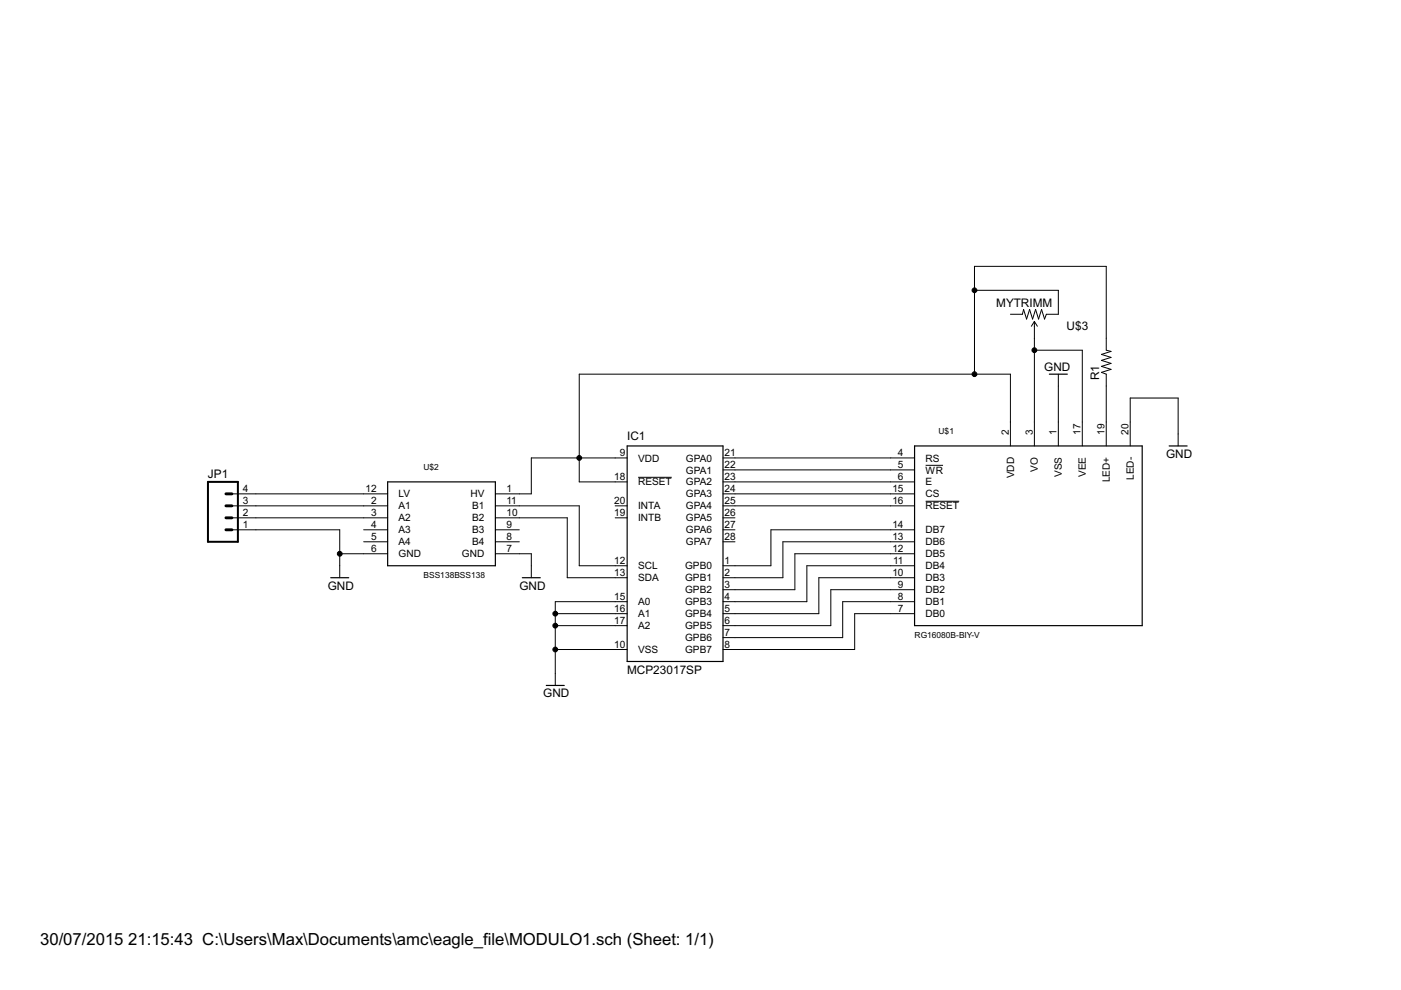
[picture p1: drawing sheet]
<?xml version="1.0" encoding="utf-8"?>
<!DOCTYPE eagle SYSTEM "eagle.dtd">
<!--
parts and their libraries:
SparkFun-Displays: Licensing: Creative Commons ShareAlike 4.0 International - https://creativecommons.org/licenses/by-sa/4.0
-->
<eagle version="7.1.0">
<drawing>
<settings>
<setting alwaysvectorfont="no"/>
<setting verticaltext="up"/>
</settings>
<grid distance="0.1" unitdist="inch" unit="inch" style="lines" multiple="1" display="no" altdistance="0.01" altunitdist="inch" altunit="inch"/>
<schematic xreflabel="%F%N/%S.%C%R" xrefpart="/%S.%C%R">
<libraries>
<library name="SparkFun-Displays">
<symbols>
<symbol name="RG16080B-BIY-V">
<wire x1="-12.7" y1="-22.86" x2="-12.7" y2="15.24" width="0.254" layer="94"/>
<pin name="DB7" x="-17.78" y="-2.54" length="middle"/>
<pin name="DB6" x="-17.78" y="-5.08" length="middle"/>
<pin name="DB5" x="-17.78" y="-7.62" length="middle"/>
<pin name="DB4" x="-17.78" y="-10.16" length="middle"/>
<pin name="DB3" x="-17.78" y="-12.7" length="middle"/>
<pin name="DB2" x="-17.78" y="-15.24" length="middle"/>
<pin name="DB1" x="-17.78" y="-17.78" length="middle"/>
<pin name="DB0" x="-17.78" y="-20.32" length="middle"/>
<pin name="RS" x="-17.78" y="12.7" length="middle"/>
<pin name="!WR" x="-17.78" y="10.16" length="middle"/>
<pin name="E" x="-17.78" y="7.62" length="middle"/>
<pin name="CS" x="-17.78" y="5.08" length="middle"/>
<pin name="!RESET" x="-17.78" y="2.54" length="middle"/>
<pin name="VDD" x="7.62" y="20.32" length="middle" direction="pwr" rot="R270"/>
<pin name="VO" x="12.7" y="20.32" length="middle" direction="pwr" rot="R270"/>
<pin name="VSS" x="17.78" y="20.32" length="middle" direction="pwr" rot="R270"/>
<pin name="VEE" x="22.86" y="20.32" length="middle" direction="pwr" rot="R270"/>
<pin name="LED+" x="27.94" y="20.32" length="middle" rot="R270"/>
<pin name="LED-" x="33.02" y="20.32" length="middle" rot="R270"/>
<wire x1="-12.7" y1="-22.86" x2="35.56" y2="-22.86" width="0.254" layer="94"/>
<wire x1="35.56" y1="-22.86" x2="35.56" y2="15.24" width="0.254" layer="94"/>
<text x="-7.62" y="17.78" size="1.27" layer="95">&gt;Name</text>
<text x="-12.7" y="-25.4" size="1.27" layer="96">&gt;Value</text>
<wire x1="-12.7" y1="15.24" x2="35.56" y2="15.24" width="0.254" layer="94"/>
</symbol>
</symbols>
<devicesets>
<deviceset name="RG16080B-BIY-V">
<gates>
<gate name="G$1" symbol="RG16080B-BIY-V" x="-12.7" y="2.54"/>
</gates>
<devices>
<device name="" package="1X20">
<connects>
<connect gate="G$1" pin="!RESET" pad="16"/>
<connect gate="G$1" pin="!WR" pad="5"/>
<connect gate="G$1" pin="CS" pad="15"/>
<connect gate="G$1" pin="DB0" pad="7"/>
<connect gate="G$1" pin="DB1" pad="8"/>
<connect gate="G$1" pin="DB2" pad="9"/>
<connect gate="G$1" pin="DB3" pad="10"/>
<connect gate="G$1" pin="DB4" pad="11"/>
<connect gate="G$1" pin="DB5" pad="12"/>
<connect gate="G$1" pin="DB6" pad="13"/>
<connect gate="G$1" pin="DB7" pad="14"/>
<connect gate="G$1" pin="E" pad="6"/>
<connect gate="G$1" pin="LED+" pad="19"/>
<connect gate="G$1" pin="LED-" pad="20"/>
<connect gate="G$1" pin="RS" pad="4"/>
<connect gate="G$1" pin="VDD" pad="2"/>
<connect gate="G$1" pin="VEE" pad="17"/>
<connect gate="G$1" pin="VO" pad="3"/>
<connect gate="G$1" pin="VSS" pad="1"/>
</connects>
<technologies>
<technology name=""/>
</technologies>
</device>
</devices>
</deviceset>
</devicesets>
</library>
<library name="microchip">
<symbols>
<symbol name="MCP23017">
<wire x1="-10.16" y1="22.86" x2="10.16" y2="22.86" width="0.254" layer="94"/>
<wire x1="10.16" y1="22.86" x2="10.16" y2="-22.86" width="0.254" layer="94"/>
<wire x1="10.16" y1="-22.86" x2="-10.16" y2="-22.86" width="0.254" layer="94"/>
<wire x1="-10.16" y1="-22.86" x2="-10.16" y2="22.86" width="0.254" layer="94"/>
<text x="-10.16" y="24.13" size="1.778" layer="95">&gt;NAME</text>
<text x="-10.16" y="-25.4" size="1.778" layer="96">&gt;VALUE</text>
<pin name="SCL" x="-12.7" y="-2.54" length="short" direction="in"/>
<pin name="SDA" x="-12.7" y="-5.08" length="short"/>
<pin name="A0" x="-12.7" y="-10.16" length="short" direction="in"/>
<pin name="A1" x="-12.7" y="-12.7" length="short" direction="in"/>
<pin name="A2" x="-12.7" y="-15.24" length="short" direction="in"/>
<pin name="!RESET" x="-12.7" y="15.24" length="short" direction="in"/>
<pin name="INTA" x="-12.7" y="10.16" length="short" direction="out"/>
<pin name="INTB" x="-12.7" y="7.62" length="short" direction="out"/>
<pin name="GPB0" x="12.7" y="-2.54" length="short" rot="R180"/>
<pin name="GPB1" x="12.7" y="-5.08" length="short" rot="R180"/>
<pin name="GPB2" x="12.7" y="-7.62" length="short" rot="R180"/>
<pin name="GPB3" x="12.7" y="-10.16" length="short" rot="R180"/>
<pin name="GPB4" x="12.7" y="-12.7" length="short" rot="R180"/>
<pin name="GPB5" x="12.7" y="-15.24" length="short" rot="R180"/>
<pin name="GPB6" x="12.7" y="-17.78" length="short" rot="R180"/>
<pin name="GPB7" x="12.7" y="-20.32" length="short" rot="R180"/>
<pin name="GPA0" x="12.7" y="20.32" length="short" rot="R180"/>
<pin name="GPA1" x="12.7" y="17.78" length="short" rot="R180"/>
<pin name="GPA2" x="12.7" y="15.24" length="short" rot="R180"/>
<pin name="GPA3" x="12.7" y="12.7" length="short" rot="R180"/>
<pin name="GPA4" x="12.7" y="10.16" length="short" rot="R180"/>
<pin name="GPA5" x="12.7" y="7.62" length="short" rot="R180"/>
<pin name="GPA6" x="12.7" y="5.08" length="short" rot="R180"/>
<pin name="GPA7" x="12.7" y="2.54" length="short" rot="R180"/>
<pin name="VDD" x="-12.7" y="20.32" length="short" direction="pwr"/>
<pin name="VSS" x="-12.7" y="-20.32" length="short" direction="pwr"/>
</symbol>
</symbols>
<devicesets>
<deviceset name="MCP23017" prefix="IC">
<gates>
<gate name="G$1" symbol="MCP23017" x="0" y="0"/>
</gates>
<devices>
<device name="SP" package="DIL28-3">
<connects>
<connect gate="G$1" pin="!RESET" pad="18"/>
<connect gate="G$1" pin="A0" pad="15"/>
<connect gate="G$1" pin="A1" pad="16"/>
<connect gate="G$1" pin="A2" pad="17"/>
<connect gate="G$1" pin="GPA0" pad="21"/>
<connect gate="G$1" pin="GPA1" pad="22"/>
<connect gate="G$1" pin="GPA2" pad="23"/>
<connect gate="G$1" pin="GPA3" pad="24"/>
<connect gate="G$1" pin="GPA4" pad="25"/>
<connect gate="G$1" pin="GPA5" pad="26"/>
<connect gate="G$1" pin="GPA6" pad="27"/>
<connect gate="G$1" pin="GPA7" pad="28"/>
<connect gate="G$1" pin="GPB0" pad="1"/>
<connect gate="G$1" pin="GPB1" pad="2"/>
<connect gate="G$1" pin="GPB2" pad="3"/>
<connect gate="G$1" pin="GPB3" pad="4"/>
<connect gate="G$1" pin="GPB4" pad="5"/>
<connect gate="G$1" pin="GPB5" pad="6"/>
<connect gate="G$1" pin="GPB6" pad="7"/>
<connect gate="G$1" pin="GPB7" pad="8"/>
<connect gate="G$1" pin="INTA" pad="20"/>
<connect gate="G$1" pin="INTB" pad="19"/>
<connect gate="G$1" pin="SCL" pad="12"/>
<connect gate="G$1" pin="SDA" pad="13"/>
<connect gate="G$1" pin="VDD" pad="9"/>
<connect gate="G$1" pin="VSS" pad="10"/>
</connects>
<technologies>
<technology name="">
<attribute name="MF" value="MICROCHIP" constant="no"/>
<attribute name="MPN" value="MCP23017-E/SP" constant="no"/>
<attribute name="OC_FARNELL" value="1332088" constant="no"/>
<attribute name="OC_NEWARK" value="31K2959" constant="no"/>
</technology>
</technologies>
</device>
<device name="SO" package="SO28W">
<connects>
<connect gate="G$1" pin="!RESET" pad="18"/>
<connect gate="G$1" pin="A0" pad="15"/>
<connect gate="G$1" pin="A1" pad="16"/>
<connect gate="G$1" pin="A2" pad="17"/>
<connect gate="G$1" pin="GPA0" pad="21"/>
<connect gate="G$1" pin="GPA1" pad="22"/>
<connect gate="G$1" pin="GPA2" pad="23"/>
<connect gate="G$1" pin="GPA3" pad="24"/>
<connect gate="G$1" pin="GPA4" pad="25"/>
<connect gate="G$1" pin="GPA5" pad="26"/>
<connect gate="G$1" pin="GPA6" pad="27"/>
<connect gate="G$1" pin="GPA7" pad="28"/>
<connect gate="G$1" pin="GPB0" pad="1"/>
<connect gate="G$1" pin="GPB1" pad="2"/>
<connect gate="G$1" pin="GPB2" pad="3"/>
<connect gate="G$1" pin="GPB3" pad="4"/>
<connect gate="G$1" pin="GPB4" pad="5"/>
<connect gate="G$1" pin="GPB5" pad="6"/>
<connect gate="G$1" pin="GPB6" pad="7"/>
<connect gate="G$1" pin="GPB7" pad="8"/>
<connect gate="G$1" pin="INTA" pad="20"/>
<connect gate="G$1" pin="INTB" pad="19"/>
<connect gate="G$1" pin="SCL" pad="12"/>
<connect gate="G$1" pin="SDA" pad="13"/>
<connect gate="G$1" pin="VDD" pad="9"/>
<connect gate="G$1" pin="VSS" pad="10"/>
</connects>
<technologies>
<technology name="">
<attribute name="MF" value="MICROCHIP" constant="no"/>
<attribute name="MPN" value="MCP23017-E/SO" constant="no"/>
<attribute name="OC_FARNELL" value="1332087" constant="no"/>
<attribute name="OC_NEWARK" value="31K2958" constant="no"/>
</technology>
</technologies>
</device>
<device name="SS" package="SSOP28">
<connects>
<connect gate="G$1" pin="!RESET" pad="18"/>
<connect gate="G$1" pin="A0" pad="15"/>
<connect gate="G$1" pin="A1" pad="16"/>
<connect gate="G$1" pin="A2" pad="17"/>
<connect gate="G$1" pin="GPA0" pad="21"/>
<connect gate="G$1" pin="GPA1" pad="22"/>
<connect gate="G$1" pin="GPA2" pad="23"/>
<connect gate="G$1" pin="GPA3" pad="24"/>
<connect gate="G$1" pin="GPA4" pad="25"/>
<connect gate="G$1" pin="GPA5" pad="26"/>
<connect gate="G$1" pin="GPA6" pad="27"/>
<connect gate="G$1" pin="GPA7" pad="28"/>
<connect gate="G$1" pin="GPB0" pad="1"/>
<connect gate="G$1" pin="GPB1" pad="2"/>
<connect gate="G$1" pin="GPB2" pad="3"/>
<connect gate="G$1" pin="GPB3" pad="4"/>
<connect gate="G$1" pin="GPB4" pad="5"/>
<connect gate="G$1" pin="GPB5" pad="6"/>
<connect gate="G$1" pin="GPB6" pad="7"/>
<connect gate="G$1" pin="GPB7" pad="8"/>
<connect gate="G$1" pin="INTA" pad="20"/>
<connect gate="G$1" pin="INTB" pad="19"/>
<connect gate="G$1" pin="SCL" pad="12"/>
<connect gate="G$1" pin="SDA" pad="13"/>
<connect gate="G$1" pin="VDD" pad="9"/>
<connect gate="G$1" pin="VSS" pad="10"/>
</connects>
<technologies>
<technology name="">
<attribute name="MF" value="MICROCHIP" constant="no"/>
<attribute name="MPN" value="MCP23017-E/SS" constant="no"/>
<attribute name="OC_FARNELL" value="1467674" constant="no"/>
<attribute name="OC_NEWARK" value="31K2960" constant="no"/>
</technology>
</technologies>
</device>
<device name="ML" package="QFN28-ML_6X6MM">
<connects>
<connect gate="G$1" pin="!RESET" pad="14"/>
<connect gate="G$1" pin="A0" pad="11"/>
<connect gate="G$1" pin="A1" pad="12"/>
<connect gate="G$1" pin="A2" pad="13"/>
<connect gate="G$1" pin="GPA0" pad="17"/>
<connect gate="G$1" pin="GPA1" pad="18"/>
<connect gate="G$1" pin="GPA2" pad="19"/>
<connect gate="G$1" pin="GPA3" pad="20"/>
<connect gate="G$1" pin="GPA4" pad="21"/>
<connect gate="G$1" pin="GPA5" pad="22"/>
<connect gate="G$1" pin="GPA6" pad="23"/>
<connect gate="G$1" pin="GPA7" pad="24"/>
<connect gate="G$1" pin="GPB0" pad="25"/>
<connect gate="G$1" pin="GPB1" pad="26"/>
<connect gate="G$1" pin="GPB2" pad="27"/>
<connect gate="G$1" pin="GPB3" pad="28"/>
<connect gate="G$1" pin="GPB4" pad="1"/>
<connect gate="G$1" pin="GPB5" pad="2"/>
<connect gate="G$1" pin="GPB6" pad="3"/>
<connect gate="G$1" pin="GPB7" pad="4"/>
<connect gate="G$1" pin="INTA" pad="16"/>
<connect gate="G$1" pin="INTB" pad="15"/>
<connect gate="G$1" pin="SCL" pad="8"/>
<connect gate="G$1" pin="SDA" pad="9"/>
<connect gate="G$1" pin="VDD" pad="5"/>
<connect gate="G$1" pin="VSS" pad="6"/>
</connects>
<technologies>
<technology name="">
<attribute name="MF" value="MICROCHIP" constant="no"/>
<attribute name="MPN" value="MCP23017-E/ML" constant="no"/>
<attribute name="OC_FARNELL" value="unknown" constant="no"/>
<attribute name="OC_NEWARK" value="31K2957" constant="no"/>
</technology>
</technologies>
</device>
</devices>
</deviceset>
</devicesets>
</library>
<library name="SparkFun-DigitalIC">
<symbols>
<symbol name="BSS138">
<wire x1="-7.62" y1="7.62" x2="15.24" y2="7.62" width="0.254" layer="94"/>
<wire x1="15.24" y1="7.62" x2="15.24" y2="-10.16" width="0.254" layer="94"/>
<wire x1="15.24" y1="-10.16" x2="-7.62" y2="-10.16" width="0.254" layer="94"/>
<wire x1="-7.62" y1="-10.16" x2="-7.62" y2="7.62" width="0.254" layer="94"/>
<pin name="LV" x="-12.7" y="5.08" length="middle" direction="pwr"/>
<pin name="A1" x="-12.7" y="2.54" length="middle"/>
<pin name="A2" x="-12.7" y="0" length="middle"/>
<pin name="A3" x="-12.7" y="-2.54" length="middle"/>
<pin name="A4" x="-12.7" y="-5.08" length="middle"/>
<pin name="GND@6" x="-12.7" y="-7.62" length="middle" direction="pwr"/>
<pin name="GND@7" x="20.32" y="-7.62" length="middle" direction="pwr" rot="R180"/>
<pin name="B4" x="20.32" y="-5.08" length="middle" rot="R180"/>
<pin name="B3" x="20.32" y="-2.54" length="middle" rot="R180"/>
<pin name="B2" x="20.32" y="0" length="middle" rot="R180"/>
<pin name="B1" x="20.32" y="2.54" length="middle" rot="R180"/>
<pin name="HV" x="20.32" y="5.08" length="middle" direction="pwr" rot="R180"/>
<text x="0" y="10.16" size="1.27" layer="95">&gt;Name</text>
<text x="0" y="-12.7" size="1.27" layer="96">&gt;Value</text>
</symbol>
</symbols>
<devicesets>
<deviceset name="BSS138">
<gates>
<gate name="G$1" symbol="BSS138" x="-2.54" y="0"/>
</gates>
<devices>
<device name="BSS138" package="BSS138">
<connects>
<connect gate="G$1" pin="A1" pad="2"/>
<connect gate="G$1" pin="A2" pad="3"/>
<connect gate="G$1" pin="A3" pad="4"/>
<connect gate="G$1" pin="A4" pad="5"/>
<connect gate="G$1" pin="B1" pad="11"/>
<connect gate="G$1" pin="B2" pad="10"/>
<connect gate="G$1" pin="B3" pad="9"/>
<connect gate="G$1" pin="B4" pad="8"/>
<connect gate="G$1" pin="GND@6" pad="6"/>
<connect gate="G$1" pin="GND@7" pad="7"/>
<connect gate="G$1" pin="HV" pad="1"/>
<connect gate="G$1" pin="LV" pad="12"/>
</connects>
<technologies>
<technology name=""/>
</technologies>
</device>
</devices>
</deviceset>
</devicesets>
</library>
<library name="SparkFun-Aesthetics">
<symbols>
<symbol name="DGND">
<wire x1="-1.905" y1="0" x2="1.905" y2="0" width="0.254" layer="94"/>
<text x="-2.54" y="-2.54" size="1.778" layer="96">&gt;VALUE</text>
<pin name="GND" x="0" y="2.54" visible="off" length="short" direction="sup" rot="R270"/>
</symbol>
</symbols>
<devicesets>
<deviceset name="GND" prefix="GND">
<gates>
<gate name="1" symbol="DGND" x="0" y="0"/>
</gates>
<devices>
<device name="">
<technologies>
<technology name=""/>
</technologies>
</device>
</devices>
</deviceset>
</devicesets>
</library>
<library name="SparkFun-Connectors">
<symbols>
<symbol name="M04">
<wire x1="1.27" y1="-5.08" x2="-5.08" y2="-5.08" width="0.4064" layer="94"/>
<wire x1="-1.27" y1="2.54" x2="0" y2="2.54" width="0.6096" layer="94"/>
<wire x1="-1.27" y1="0" x2="0" y2="0" width="0.6096" layer="94"/>
<wire x1="-1.27" y1="-2.54" x2="0" y2="-2.54" width="0.6096" layer="94"/>
<wire x1="-5.08" y1="7.62" x2="-5.08" y2="-5.08" width="0.4064" layer="94"/>
<wire x1="1.27" y1="-5.08" x2="1.27" y2="7.62" width="0.4064" layer="94"/>
<wire x1="-5.08" y1="7.62" x2="1.27" y2="7.62" width="0.4064" layer="94"/>
<wire x1="-1.27" y1="5.08" x2="0" y2="5.08" width="0.6096" layer="94"/>
<text x="-5.08" y="-7.62" size="1.778" layer="96">&gt;VALUE</text>
<text x="-5.08" y="8.382" size="1.778" layer="95">&gt;NAME</text>
<pin name="1" x="5.08" y="-2.54" visible="pad" length="middle" direction="pas" swaplevel="1" rot="R180"/>
<pin name="2" x="5.08" y="0" visible="pad" length="middle" direction="pas" swaplevel="1" rot="R180"/>
<pin name="3" x="5.08" y="2.54" visible="pad" length="middle" direction="pas" swaplevel="1" rot="R180"/>
<pin name="4" x="5.08" y="5.08" visible="pad" length="middle" direction="pas" swaplevel="1" rot="R180"/>
</symbol>
</symbols>
<devicesets>
<deviceset name="M04" prefix="JP" uservalue="yes">
<gates>
<gate name="G$1" symbol="M04" x="-2.54" y="0"/>
</gates>
<devices>
<device name="PTH" package="1X04">
<connects>
<connect gate="G$1" pin="1" pad="1"/>
<connect gate="G$1" pin="2" pad="2"/>
<connect gate="G$1" pin="3" pad="3"/>
<connect gate="G$1" pin="4" pad="4"/>
</connects>
<technologies>
<technology name=""/>
</technologies>
</device>
<device name="POLAR" package="MOLEX-1X4">
<connects>
<connect gate="G$1" pin="1" pad="1"/>
<connect gate="G$1" pin="2" pad="2"/>
<connect gate="G$1" pin="3" pad="3"/>
<connect gate="G$1" pin="4" pad="4"/>
</connects>
<technologies>
<technology name=""/>
</technologies>
</device>
<device name="SCREW" package="SCREWTERMINAL-3.5MM-4">
<connects>
<connect gate="G$1" pin="1" pad="1"/>
<connect gate="G$1" pin="2" pad="2"/>
<connect gate="G$1" pin="3" pad="3"/>
<connect gate="G$1" pin="4" pad="4"/>
</connects>
<technologies>
<technology name="">
<attribute name="PROD_ID" value="Combine 2x8399" constant="no"/>
</technology>
</technologies>
</device>
<device name="1.27MM" package="1X04-1.27MM">
<connects>
<connect gate="G$1" pin="1" pad="1"/>
<connect gate="G$1" pin="2" pad="2"/>
<connect gate="G$1" pin="3" pad="3"/>
<connect gate="G$1" pin="4" pad="4"/>
</connects>
<technologies>
<technology name=""/>
</technologies>
</device>
<device name="LOCK" package="1X04_LOCK">
<connects>
<connect gate="G$1" pin="1" pad="1"/>
<connect gate="G$1" pin="2" pad="2"/>
<connect gate="G$1" pin="3" pad="3"/>
<connect gate="G$1" pin="4" pad="4"/>
</connects>
<technologies>
<technology name=""/>
</technologies>
</device>
<device name="LOCK_LONGPADS" package="1X04_LOCK_LONGPADS">
<connects>
<connect gate="G$1" pin="1" pad="1"/>
<connect gate="G$1" pin="2" pad="2"/>
<connect gate="G$1" pin="3" pad="3"/>
<connect gate="G$1" pin="4" pad="4"/>
</connects>
<technologies>
<technology name=""/>
</technologies>
</device>
<device name="POLAR_LOCK" package="MOLEX-1X4_LOCK">
<connects>
<connect gate="G$1" pin="1" pad="1"/>
<connect gate="G$1" pin="2" pad="2"/>
<connect gate="G$1" pin="3" pad="3"/>
<connect gate="G$1" pin="4" pad="4"/>
</connects>
<technologies>
<technology name=""/>
</technologies>
</device>
<device name="SMD" package="1X04-SMD">
<connects>
<connect gate="G$1" pin="1" pad="1"/>
<connect gate="G$1" pin="2" pad="2"/>
<connect gate="G$1" pin="3" pad="3"/>
<connect gate="G$1" pin="4" pad="4"/>
</connects>
<technologies>
<technology name=""/>
</technologies>
</device>
<device name="LONGPADS" package="1X04_LONGPADS">
<connects>
<connect gate="G$1" pin="1" pad="1"/>
<connect gate="G$1" pin="2" pad="2"/>
<connect gate="G$1" pin="3" pad="3"/>
<connect gate="G$1" pin="4" pad="4"/>
</connects>
<technologies>
<technology name=""/>
</technologies>
</device>
<device name="1X04_NO_SILK" package="1X04_NO_SILK">
<connects>
<connect gate="G$1" pin="1" pad="1"/>
<connect gate="G$1" pin="2" pad="2"/>
<connect gate="G$1" pin="3" pad="3"/>
<connect gate="G$1" pin="4" pad="4"/>
</connects>
<technologies>
<technology name=""/>
</technologies>
</device>
<device name="JST-PTH" package="JST-4-PTH">
<connects>
<connect gate="G$1" pin="1" pad="1"/>
<connect gate="G$1" pin="2" pad="2"/>
<connect gate="G$1" pin="3" pad="3"/>
<connect gate="G$1" pin="4" pad="4"/>
</connects>
<technologies>
<technology name="">
<attribute name="SKU" value="PRT-09916" constant="no"/>
</technology>
</technologies>
</device>
<device name="SCREW_LOCK" package="SCREWTERMINAL-3.5MM-4_LOCK">
<connects>
<connect gate="G$1" pin="1" pad="1"/>
<connect gate="G$1" pin="2" pad="2"/>
<connect gate="G$1" pin="3" pad="3"/>
<connect gate="G$1" pin="4" pad="4"/>
</connects>
<technologies>
<technology name=""/>
</technologies>
</device>
<device name="SMD2" package="1X04-1MM-RA">
<connects>
<connect gate="G$1" pin="1" pad="1"/>
<connect gate="G$1" pin="2" pad="2"/>
<connect gate="G$1" pin="3" pad="3"/>
<connect gate="G$1" pin="4" pad="4"/>
</connects>
<technologies>
<technology name=""/>
</technologies>
</device>
<device name="SMD_STRAIGHT_COMBO" package="1X04_SMD_STRAIGHT_COMBO">
<connects>
<connect gate="G$1" pin="1" pad="1"/>
<connect gate="G$1" pin="2" pad="2"/>
<connect gate="G$1" pin="3" pad="3"/>
<connect gate="G$1" pin="4" pad="4"/>
</connects>
<technologies>
<technology name="">
<attribute name="PROD_ID" value="CONN-08511"/>
<attribute name="VALUE" value="1X04_SMD_STRAIGHT_COMBO"/>
</technology>
</technologies>
</device>
<device name="SMD_LONG" package="1X04-SMD_LONG">
<connects>
<connect gate="G$1" pin="1" pad="1"/>
<connect gate="G$1" pin="2" pad="2"/>
<connect gate="G$1" pin="3" pad="3"/>
<connect gate="G$1" pin="4" pad="4"/>
</connects>
<technologies>
<technology name=""/>
</technologies>
</device>
<device name="JST-PTH-VERT" package="JST-4-PTH-VERT">
<connects>
<connect gate="G$1" pin="1" pad="1"/>
<connect gate="G$1" pin="2" pad="2"/>
<connect gate="G$1" pin="3" pad="3"/>
<connect gate="G$1" pin="4" pad="4"/>
</connects>
<technologies>
<technology name=""/>
</technologies>
</device>
<device name="SMD_RA_FEMALE" package="1X04_SMD_RA_FEMALE">
<connects>
<connect gate="G$1" pin="1" pad="1"/>
<connect gate="G$1" pin="2" pad="2"/>
<connect gate="G$1" pin="3" pad="3"/>
<connect gate="G$1" pin="4" pad="4"/>
</connects>
<technologies>
<technology name=""/>
</technologies>
</device>
<device name="JST" package="1X04-1.5MM_JST">
<connects>
<connect gate="G$1" pin="1" pad="1"/>
<connect gate="G$1" pin="2" pad="2"/>
<connect gate="G$1" pin="3" pad="3"/>
<connect gate="G$1" pin="4" pad="4"/>
</connects>
<technologies>
<technology name=""/>
</technologies>
</device>
<device name="NO_SILK_ALL_ROUND" package="1X04_NO_SILK_ALL_ROUND">
<connects>
<connect gate="G$1" pin="1" pad="1"/>
<connect gate="G$1" pin="2" pad="2"/>
<connect gate="G$1" pin="3" pad="3"/>
<connect gate="G$1" pin="4" pad="4"/>
</connects>
<technologies>
<technology name=""/>
</technologies>
</device>
</devices>
</deviceset>
</devicesets>
</library>
<library name="SparkFun-Resistors">
<symbols>
<symbol name="RESISTOR">
<wire x1="-2.54" y1="0" x2="-2.159" y2="1.016" width="0.1524" layer="94"/>
<wire x1="-2.159" y1="1.016" x2="-1.524" y2="-1.016" width="0.1524" layer="94"/>
<wire x1="-1.524" y1="-1.016" x2="-0.889" y2="1.016" width="0.1524" layer="94"/>
<wire x1="-0.889" y1="1.016" x2="-0.254" y2="-1.016" width="0.1524" layer="94"/>
<wire x1="-0.254" y1="-1.016" x2="0.381" y2="1.016" width="0.1524" layer="94"/>
<wire x1="0.381" y1="1.016" x2="1.016" y2="-1.016" width="0.1524" layer="94"/>
<wire x1="1.016" y1="-1.016" x2="1.651" y2="1.016" width="0.1524" layer="94"/>
<wire x1="1.651" y1="1.016" x2="2.286" y2="-1.016" width="0.1524" layer="94"/>
<wire x1="2.286" y1="-1.016" x2="2.54" y2="0" width="0.1524" layer="94"/>
<text x="-3.81" y="1.4986" size="1.778" layer="95">&gt;NAME</text>
<text x="-3.81" y="-3.302" size="1.778" layer="96">&gt;VALUE</text>
<pin name="2" x="5.08" y="0" visible="off" length="short" direction="pas" swaplevel="1" rot="R180"/>
<pin name="1" x="-5.08" y="0" visible="off" length="short" direction="pas" swaplevel="1"/>
</symbol>
</symbols>
<devicesets>
<deviceset name="RESISTOR" prefix="R" uservalue="yes">
<gates>
<gate name="G$1" symbol="RESISTOR" x="0" y="0"/>
</gates>
<devices>
<device name="1206" package="1206">
<connects>
<connect gate="G$1" pin="1" pad="1"/>
<connect gate="G$1" pin="2" pad="2"/>
</connects>
<technologies>
<technology name=""/>
</technologies>
</device>
<device name="AXIAL-0.3" package="AXIAL-0.3">
<connects>
<connect gate="G$1" pin="1" pad="P$1"/>
<connect gate="G$1" pin="2" pad="P$2"/>
</connects>
<technologies>
<technology name=""/>
</technologies>
</device>
<device name="2010" package="R2010">
<connects>
<connect gate="G$1" pin="1" pad="1"/>
<connect gate="G$1" pin="2" pad="2"/>
</connects>
<technologies>
<technology name=""/>
</technologies>
</device>
<device name="0805-RES" package="0805">
<connects>
<connect gate="G$1" pin="1" pad="1"/>
<connect gate="G$1" pin="2" pad="2"/>
</connects>
<technologies>
<technology name=""/>
</technologies>
</device>
<device name="0603-RES" package="0603-RES">
<connects>
<connect gate="G$1" pin="1" pad="1"/>
<connect gate="G$1" pin="2" pad="2"/>
</connects>
<technologies>
<technology name=""/>
</technologies>
</device>
<device name="0603" package="0603-RES">
<connects>
<connect gate="G$1" pin="1" pad="1"/>
<connect gate="G$1" pin="2" pad="2"/>
</connects>
<technologies>
<technology name=""/>
</technologies>
</device>
<device name="PTH-1/6W" package="1/6W-RES">
<connects>
<connect gate="G$1" pin="1" pad="1"/>
<connect gate="G$1" pin="2" pad="2"/>
</connects>
<technologies>
<technology name=""/>
</technologies>
</device>
<device name="2512" package="R2512">
<connects>
<connect gate="G$1" pin="1" pad="1"/>
<connect gate="G$1" pin="2" pad="2"/>
</connects>
<technologies>
<technology name=""/>
</technologies>
</device>
<device name="PTH-1/4W" package="AXIAL-0.4">
<connects>
<connect gate="G$1" pin="1" pad="P$1"/>
<connect gate="G$1" pin="2" pad="P$2"/>
</connects>
<technologies>
<technology name=""/>
</technologies>
</device>
<device name="PTH-1/2W" package="AXIAL-0.5">
<connects>
<connect gate="G$1" pin="1" pad="P$1"/>
<connect gate="G$1" pin="2" pad="P$2"/>
</connects>
<technologies>
<technology name=""/>
</technologies>
</device>
<device name="PTH-1W" package="AXIAL-0.6">
<connects>
<connect gate="G$1" pin="1" pad="P$1"/>
<connect gate="G$1" pin="2" pad="P$2"/>
</connects>
<technologies>
<technology name=""/>
</technologies>
</device>
<device name="PTH-2W" package="AXIAL-0.8">
<connects>
<connect gate="G$1" pin="1" pad="P$1"/>
<connect gate="G$1" pin="2" pad="P$2"/>
</connects>
<technologies>
<technology name=""/>
</technologies>
</device>
<device name="KIT" package="AXIAL-0.3-KIT">
<connects>
<connect gate="G$1" pin="1" pad="P$1"/>
<connect gate="G$1" pin="2" pad="P$2"/>
</connects>
<technologies>
<technology name=""/>
</technologies>
</device>
<device name="EZ" package="AXIAL-0.3EZ">
<connects>
<connect gate="G$1" pin="1" pad="P$1"/>
<connect gate="G$1" pin="2" pad="P$2"/>
</connects>
<technologies>
<technology name=""/>
</technologies>
</device>
<device name="PTH-1/4W-VERT-KIT" package="AXIAL-0.1EZ">
<connects>
<connect gate="G$1" pin="1" pad="P$1"/>
<connect gate="G$1" pin="2" pad="P$2"/>
</connects>
<technologies>
<technology name=""/>
</technologies>
</device>
<device name="PTH-1/4W-VERT" package="AXIAL-0.1">
<connects>
<connect gate="G$1" pin="1" pad="P$1"/>
<connect gate="G$1" pin="2" pad="P$2"/>
</connects>
<technologies>
<technology name=""/>
</technologies>
</device>
<device name="0402" package="0402-RES">
<connects>
<connect gate="G$1" pin="1" pad="1"/>
<connect gate="G$1" pin="2" pad="2"/>
</connects>
<technologies>
<technology name=""/>
</technologies>
</device>
</devices>
</deviceset>
</devicesets>
</library>
<library name="SparkFun-Electromechanical">
<symbols>
<symbol name="TRIMPOT-1">
<wire x1="-2.54" y1="0" x2="-2.159" y2="1.016" width="0.1524" layer="94"/>
<wire x1="-2.159" y1="1.016" x2="-1.524" y2="-1.016" width="0.1524" layer="94"/>
<wire x1="-1.524" y1="-1.016" x2="-0.889" y2="1.016" width="0.1524" layer="94"/>
<wire x1="-0.889" y1="1.016" x2="-0.254" y2="-1.016" width="0.1524" layer="94"/>
<wire x1="-0.254" y1="-1.016" x2="0.381" y2="1.016" width="0.1524" layer="94"/>
<wire x1="0.381" y1="1.016" x2="1.016" y2="-1.016" width="0.1524" layer="94"/>
<wire x1="1.016" y1="-1.016" x2="1.651" y2="1.016" width="0.1524" layer="94"/>
<wire x1="1.651" y1="1.016" x2="2.286" y2="-1.016" width="0.1524" layer="94"/>
<wire x1="2.286" y1="-1.016" x2="2.54" y2="0" width="0.1524" layer="94"/>
<wire x1="0" y1="1.524" x2="0.635" y2="2.54" width="0.1524" layer="94"/>
<wire x1="-0.635" y1="2.54" x2="0" y2="1.524" width="0.1524" layer="94"/>
<wire x1="0" y1="2.54" x2="0" y2="1.524" width="0.1524" layer="94"/>
<pin name="CCW" x="-5.08" y="0" visible="off" length="short" direction="pas" swaplevel="1"/>
<pin name="CW" x="5.08" y="0" visible="off" length="short" direction="pas" swaplevel="1" rot="R180"/>
<pin name="WIPER" x="0" y="5.08" visible="off" length="short" direction="pas" swaplevel="1" rot="R270"/>
<text x="-11.43" y="1.4986" size="1.778" layer="95">&gt;NAME</text>
<text x="-3.81" y="-3.302" size="1.778" layer="96">&gt;VALUE</text>
</symbol>
</symbols>
<devicesets>
<deviceset name="MYTRIMM">
<gates>
<gate name="G$1" symbol="TRIMPOT-1" x="0" y="0"/>
</gates>
<devices>
<device name="" package="MYTRIMM">
<connects>
<connect gate="G$1" pin="CCW" pad="1"/>
<connect gate="G$1" pin="CW" pad="3"/>
<connect gate="G$1" pin="WIPER" pad="2"/>
</connects>
<technologies>
<technology name=""/>
</technologies>
</device>
</devices>
</deviceset>
</devicesets>
</library>
</libraries>
<attributes>
</attributes>
<variantdefs>
</variantdefs>
<classes>
<class number="0" name="default" width="0" drill="0">
</class>
</classes>
<parts>
<part name="U$1" library="SparkFun-Displays" deviceset="RG16080B-BIY-V" device=""/>
<part name="IC1" library="microchip" deviceset="MCP23017" device="SP"/>
<part name="U$2" library="SparkFun-DigitalIC" deviceset="BSS138" device="BSS138"/>
<part name="GND1" library="SparkFun-Aesthetics" deviceset="GND" device=""/>
<part name="GND2" library="SparkFun-Aesthetics" deviceset="GND" device=""/>
<part name="GND3" library="SparkFun-Aesthetics" deviceset="GND" device=""/>
<part name="JP1" library="SparkFun-Connectors" deviceset="M04" device="PTH"/>
<part name="GND4" library="SparkFun-Aesthetics" deviceset="GND" device=""/>
<part name="GND5" library="SparkFun-Aesthetics" deviceset="GND" device=""/>
<part name="R1" library="SparkFun-Resistors" deviceset="RESISTOR" device="0805-RES"/>
<part name="U$3" library="SparkFun-Electromechanical" deviceset="MYTRIMM" device=""/>
</parts>
<sheets>
<sheet>
<plain>
</plain>
<instances>
<instance part="U$1" gate="G$1" x="73.66" y="55.88"/>
<instance part="IC1" gate="G$1" x="10.16" y="48.26"/>
<instance part="U$2" gate="G$1" x="-43.18" y="55.88"/>
<instance part="GND1" gate="1" x="-15.24" y="20.32"/>
<instance part="GND2" gate="1" x="-20.32" y="43.18"/>
<instance part="GND3" gate="1" x="-60.96" y="43.18"/>
<instance part="JP1" gate="G$1" x="-83.82" y="55.88"/>
<instance part="GND4" gate="1" x="91.44" y="86.36" rot="R180"/>
<instance part="GND5" gate="1" x="116.84" y="71.12"/>
<instance part="R1" gate="G$1" x="101.6" y="88.9" rot="R90"/>
<instance part="U$3" gate="G$1" x="86.36" y="99.06" rot="R180"/>
</instances>
<busses>
</busses>
<nets>
<net name="N$1" class="0">
<segment>
<pinref part="IC1" gate="G$1" pin="GPA0"/>
<pinref part="U$1" gate="G$1" pin="RS"/>
<wire x1="22.86" y1="68.58" x2="55.88" y2="68.58" width="0.1524" layer="91"/>
</segment>
</net>
<net name="N$2" class="0">
<segment>
<pinref part="IC1" gate="G$1" pin="GPA1"/>
<pinref part="U$1" gate="G$1" pin="!WR"/>
<wire x1="22.86" y1="66.04" x2="55.88" y2="66.04" width="0.1524" layer="91"/>
</segment>
</net>
<net name="N$3" class="0">
<segment>
<pinref part="U$1" gate="G$1" pin="E"/>
<pinref part="IC1" gate="G$1" pin="GPA2"/>
<wire x1="55.88" y1="63.5" x2="22.86" y2="63.5" width="0.1524" layer="91"/>
</segment>
</net>
<net name="N$4" class="0">
<segment>
<pinref part="IC1" gate="G$1" pin="GPA3"/>
<pinref part="U$1" gate="G$1" pin="CS"/>
<wire x1="22.86" y1="60.96" x2="55.88" y2="60.96" width="0.1524" layer="91"/>
</segment>
</net>
<net name="N$5" class="0">
<segment>
<pinref part="U$1" gate="G$1" pin="!RESET"/>
<pinref part="IC1" gate="G$1" pin="GPA4"/>
<wire x1="55.88" y1="58.42" x2="22.86" y2="58.42" width="0.1524" layer="91"/>
</segment>
</net>
<net name="N$6" class="0">
<segment>
<pinref part="IC1" gate="G$1" pin="GPB0"/>
<wire x1="22.86" y1="45.72" x2="30.48" y2="45.72" width="0.1524" layer="91"/>
<wire x1="30.48" y1="45.72" x2="30.48" y2="53.34" width="0.1524" layer="91"/>
<pinref part="U$1" gate="G$1" pin="DB7"/>
<wire x1="30.48" y1="53.34" x2="55.88" y2="53.34" width="0.1524" layer="91"/>
</segment>
</net>
<net name="N$7" class="0">
<segment>
<pinref part="U$1" gate="G$1" pin="DB6"/>
<wire x1="55.88" y1="50.8" x2="33.02" y2="50.8" width="0.1524" layer="91"/>
<wire x1="33.02" y1="50.8" x2="33.02" y2="43.18" width="0.1524" layer="91"/>
<pinref part="IC1" gate="G$1" pin="GPB1"/>
<wire x1="33.02" y1="43.18" x2="22.86" y2="43.18" width="0.1524" layer="91"/>
</segment>
</net>
<net name="N$8" class="0">
<segment>
<pinref part="IC1" gate="G$1" pin="GPB2"/>
<wire x1="22.86" y1="40.64" x2="35.56" y2="40.64" width="0.1524" layer="91"/>
<wire x1="35.56" y1="40.64" x2="35.56" y2="48.26" width="0.1524" layer="91"/>
<pinref part="U$1" gate="G$1" pin="DB5"/>
<wire x1="35.56" y1="48.26" x2="55.88" y2="48.26" width="0.1524" layer="91"/>
</segment>
</net>
<net name="N$9" class="0">
<segment>
<pinref part="U$1" gate="G$1" pin="DB4"/>
<wire x1="55.88" y1="45.72" x2="38.1" y2="45.72" width="0.1524" layer="91"/>
<wire x1="38.1" y1="45.72" x2="38.1" y2="38.1" width="0.1524" layer="91"/>
<pinref part="IC1" gate="G$1" pin="GPB3"/>
<wire x1="38.1" y1="38.1" x2="22.86" y2="38.1" width="0.1524" layer="91"/>
</segment>
</net>
<net name="N$10" class="0">
<segment>
<pinref part="IC1" gate="G$1" pin="GPB4"/>
<wire x1="22.86" y1="35.56" x2="40.64" y2="35.56" width="0.1524" layer="91"/>
<wire x1="40.64" y1="35.56" x2="40.64" y2="43.18" width="0.1524" layer="91"/>
<pinref part="U$1" gate="G$1" pin="DB3"/>
<wire x1="40.64" y1="43.18" x2="55.88" y2="43.18" width="0.1524" layer="91"/>
</segment>
</net>
<net name="N$11" class="0">
<segment>
<pinref part="U$1" gate="G$1" pin="DB2"/>
<wire x1="55.88" y1="40.64" x2="43.18" y2="40.64" width="0.1524" layer="91"/>
<wire x1="43.18" y1="40.64" x2="43.18" y2="33.02" width="0.1524" layer="91"/>
<pinref part="IC1" gate="G$1" pin="GPB5"/>
<wire x1="43.18" y1="33.02" x2="22.86" y2="33.02" width="0.1524" layer="91"/>
</segment>
</net>
<net name="N$12" class="0">
<segment>
<pinref part="IC1" gate="G$1" pin="GPB6"/>
<wire x1="22.86" y1="30.48" x2="45.72" y2="30.48" width="0.1524" layer="91"/>
<wire x1="45.72" y1="30.48" x2="45.72" y2="38.1" width="0.1524" layer="91"/>
<pinref part="U$1" gate="G$1" pin="DB1"/>
<wire x1="45.72" y1="38.1" x2="55.88" y2="38.1" width="0.1524" layer="91"/>
</segment>
</net>
<net name="N$13" class="0">
<segment>
<pinref part="U$1" gate="G$1" pin="DB0"/>
<wire x1="55.88" y1="35.56" x2="48.26" y2="35.56" width="0.1524" layer="91"/>
<wire x1="48.26" y1="35.56" x2="48.26" y2="27.94" width="0.1524" layer="91"/>
<pinref part="IC1" gate="G$1" pin="GPB7"/>
<wire x1="48.26" y1="27.94" x2="22.86" y2="27.94" width="0.1524" layer="91"/>
</segment>
</net>
<net name="N$14" class="0">
<segment>
<pinref part="U$2" gate="G$1" pin="HV"/>
<wire x1="-22.86" y1="60.96" x2="-20.32" y2="60.96" width="0.1524" layer="91"/>
<wire x1="-20.32" y1="60.96" x2="-20.32" y2="68.58" width="0.1524" layer="91"/>
<pinref part="IC1" gate="G$1" pin="VDD"/>
<wire x1="-20.32" y1="68.58" x2="-10.16" y2="68.58" width="0.1524" layer="91"/>
<pinref part="IC1" gate="G$1" pin="!RESET"/>
<wire x1="-10.16" y1="68.58" x2="-2.54" y2="68.58" width="0.1524" layer="91"/>
<wire x1="-2.54" y1="63.5" x2="-10.16" y2="63.5" width="0.1524" layer="91"/>
<wire x1="-10.16" y1="63.5" x2="-10.16" y2="68.58" width="0.1524" layer="91"/>
<junction x="-10.16" y="68.58"/>
<wire x1="-10.16" y1="68.58" x2="-10.16" y2="86.36" width="0.1524" layer="91"/>
<pinref part="U$1" gate="G$1" pin="VDD"/>
<wire x1="-10.16" y1="86.36" x2="73.66" y2="86.36" width="0.1524" layer="91"/>
<wire x1="73.66" y1="86.36" x2="81.28" y2="86.36" width="0.1524" layer="91"/>
<wire x1="81.28" y1="86.36" x2="81.28" y2="76.2" width="0.1524" layer="91"/>
<wire x1="73.66" y1="86.36" x2="73.66" y2="104.14" width="0.1524" layer="91"/>
<junction x="73.66" y="86.36"/>
<wire x1="73.66" y1="104.14" x2="73.66" y2="109.22" width="0.1524" layer="91"/>
<wire x1="73.66" y1="109.22" x2="101.6" y2="109.22" width="0.1524" layer="91"/>
<pinref part="R1" gate="G$1" pin="2"/>
<wire x1="101.6" y1="109.22" x2="101.6" y2="93.98" width="0.1524" layer="91"/>
<wire x1="91.44" y1="104.14" x2="73.66" y2="104.14" width="0.1524" layer="91"/>
<junction x="73.66" y="104.14"/>
<pinref part="U$3" gate="G$1" pin="CCW"/>
<wire x1="91.44" y1="99.06" x2="91.44" y2="104.14" width="0.1524" layer="91"/>
</segment>
</net>
<net name="N$15" class="0">
<segment>
<pinref part="U$2" gate="G$1" pin="B1"/>
<wire x1="-22.86" y1="58.42" x2="-10.16" y2="58.42" width="0.1524" layer="91"/>
<wire x1="-10.16" y1="58.42" x2="-10.16" y2="45.72" width="0.1524" layer="91"/>
<pinref part="IC1" gate="G$1" pin="SCL"/>
<wire x1="-10.16" y1="45.72" x2="-2.54" y2="45.72" width="0.1524" layer="91"/>
</segment>
</net>
<net name="N$16" class="0">
<segment>
<pinref part="IC1" gate="G$1" pin="SDA"/>
<wire x1="-2.54" y1="43.18" x2="-12.7" y2="43.18" width="0.1524" layer="91"/>
<wire x1="-12.7" y1="43.18" x2="-12.7" y2="55.88" width="0.1524" layer="91"/>
<pinref part="U$2" gate="G$1" pin="B2"/>
<wire x1="-12.7" y1="55.88" x2="-22.86" y2="55.88" width="0.1524" layer="91"/>
</segment>
</net>
<net name="GND" class="0">
<segment>
<pinref part="GND1" gate="1" pin="GND"/>
<wire x1="-15.24" y1="22.86" x2="-15.24" y2="27.94" width="0.1524" layer="91"/>
<pinref part="IC1" gate="G$1" pin="A0"/>
<wire x1="-15.24" y1="27.94" x2="-15.24" y2="33.02" width="0.1524" layer="91"/>
<wire x1="-15.24" y1="33.02" x2="-15.24" y2="35.56" width="0.1524" layer="91"/>
<wire x1="-15.24" y1="35.56" x2="-15.24" y2="38.1" width="0.1524" layer="91"/>
<wire x1="-15.24" y1="38.1" x2="-2.54" y2="38.1" width="0.1524" layer="91"/>
<pinref part="IC1" gate="G$1" pin="A1"/>
<wire x1="-2.54" y1="35.56" x2="-15.24" y2="35.56" width="0.1524" layer="91"/>
<junction x="-15.24" y="35.56"/>
<pinref part="IC1" gate="G$1" pin="A2"/>
<wire x1="-15.24" y1="33.02" x2="-2.54" y2="33.02" width="0.1524" layer="91"/>
<junction x="-15.24" y="33.02"/>
<pinref part="IC1" gate="G$1" pin="VSS"/>
<wire x1="-2.54" y1="27.94" x2="-15.24" y2="27.94" width="0.1524" layer="91"/>
<junction x="-15.24" y="27.94"/>
</segment>
<segment>
<pinref part="JP1" gate="G$1" pin="1"/>
<pinref part="GND3" gate="1" pin="GND"/>
<wire x1="-78.74" y1="53.34" x2="-60.96" y2="53.34" width="0.1524" layer="91"/>
<wire x1="-60.96" y1="53.34" x2="-60.96" y2="48.26" width="0.1524" layer="91"/>
<pinref part="U$2" gate="G$1" pin="GND@6"/>
<wire x1="-60.96" y1="48.26" x2="-60.96" y2="45.72" width="0.1524" layer="91"/>
<wire x1="-60.96" y1="48.26" x2="-55.88" y2="48.26" width="0.1524" layer="91"/>
<junction x="-60.96" y="48.26"/>
</segment>
<segment>
<pinref part="GND4" gate="1" pin="GND"/>
<pinref part="U$1" gate="G$1" pin="VSS"/>
<wire x1="91.44" y1="83.82" x2="91.44" y2="76.2" width="0.1524" layer="91"/>
</segment>
<segment>
<pinref part="U$1" gate="G$1" pin="LED-"/>
<wire x1="106.68" y1="76.2" x2="106.68" y2="81.28" width="0.1524" layer="91"/>
<pinref part="GND5" gate="1" pin="GND"/>
<wire x1="106.68" y1="81.28" x2="116.84" y2="81.28" width="0.1524" layer="91"/>
<wire x1="116.84" y1="81.28" x2="116.84" y2="73.66" width="0.1524" layer="91"/>
</segment>
<segment>
<pinref part="U$2" gate="G$1" pin="GND@7"/>
<pinref part="GND2" gate="1" pin="GND"/>
<wire x1="-22.86" y1="48.26" x2="-20.32" y2="48.26" width="0.1524" layer="91"/>
<wire x1="-20.32" y1="48.26" x2="-20.32" y2="45.72" width="0.1524" layer="91"/>
</segment>
</net>
<net name="N$17" class="0">
<segment>
<pinref part="JP1" gate="G$1" pin="4"/>
<pinref part="U$2" gate="G$1" pin="LV"/>
<wire x1="-78.74" y1="60.96" x2="-55.88" y2="60.96" width="0.1524" layer="91"/>
</segment>
</net>
<net name="N$19" class="0">
<segment>
<pinref part="JP1" gate="G$1" pin="2"/>
<pinref part="U$2" gate="G$1" pin="A2"/>
<wire x1="-78.74" y1="55.88" x2="-55.88" y2="55.88" width="0.1524" layer="91"/>
</segment>
</net>
<net name="N$18" class="0">
<segment>
<pinref part="JP1" gate="G$1" pin="3"/>
<pinref part="U$2" gate="G$1" pin="A1"/>
<wire x1="-78.74" y1="58.42" x2="-55.88" y2="58.42" width="0.1524" layer="91"/>
</segment>
</net>
<net name="N$21" class="0">
<segment>
<pinref part="U$1" gate="G$1" pin="VO"/>
<wire x1="86.36" y1="76.2" x2="86.36" y2="91.44" width="0.1524" layer="91"/>
<wire x1="86.36" y1="91.44" x2="86.36" y2="93.98" width="0.1524" layer="91"/>
<wire x1="86.36" y1="91.44" x2="96.52" y2="91.44" width="0.1524" layer="91"/>
<junction x="86.36" y="91.44"/>
<pinref part="U$1" gate="G$1" pin="VEE"/>
<wire x1="96.52" y1="91.44" x2="96.52" y2="76.2" width="0.1524" layer="91"/>
<pinref part="U$3" gate="G$1" pin="WIPER"/>
</segment>
</net>
<net name="N$22" class="0">
<segment>
<pinref part="U$1" gate="G$1" pin="LED+"/>
<pinref part="R1" gate="G$1" pin="1"/>
<wire x1="101.6" y1="76.2" x2="101.6" y2="83.82" width="0.1524" layer="91"/>
</segment>
</net>
</nets>
</sheet>
</sheets>
</schematic>
</drawing>
</eagle>
